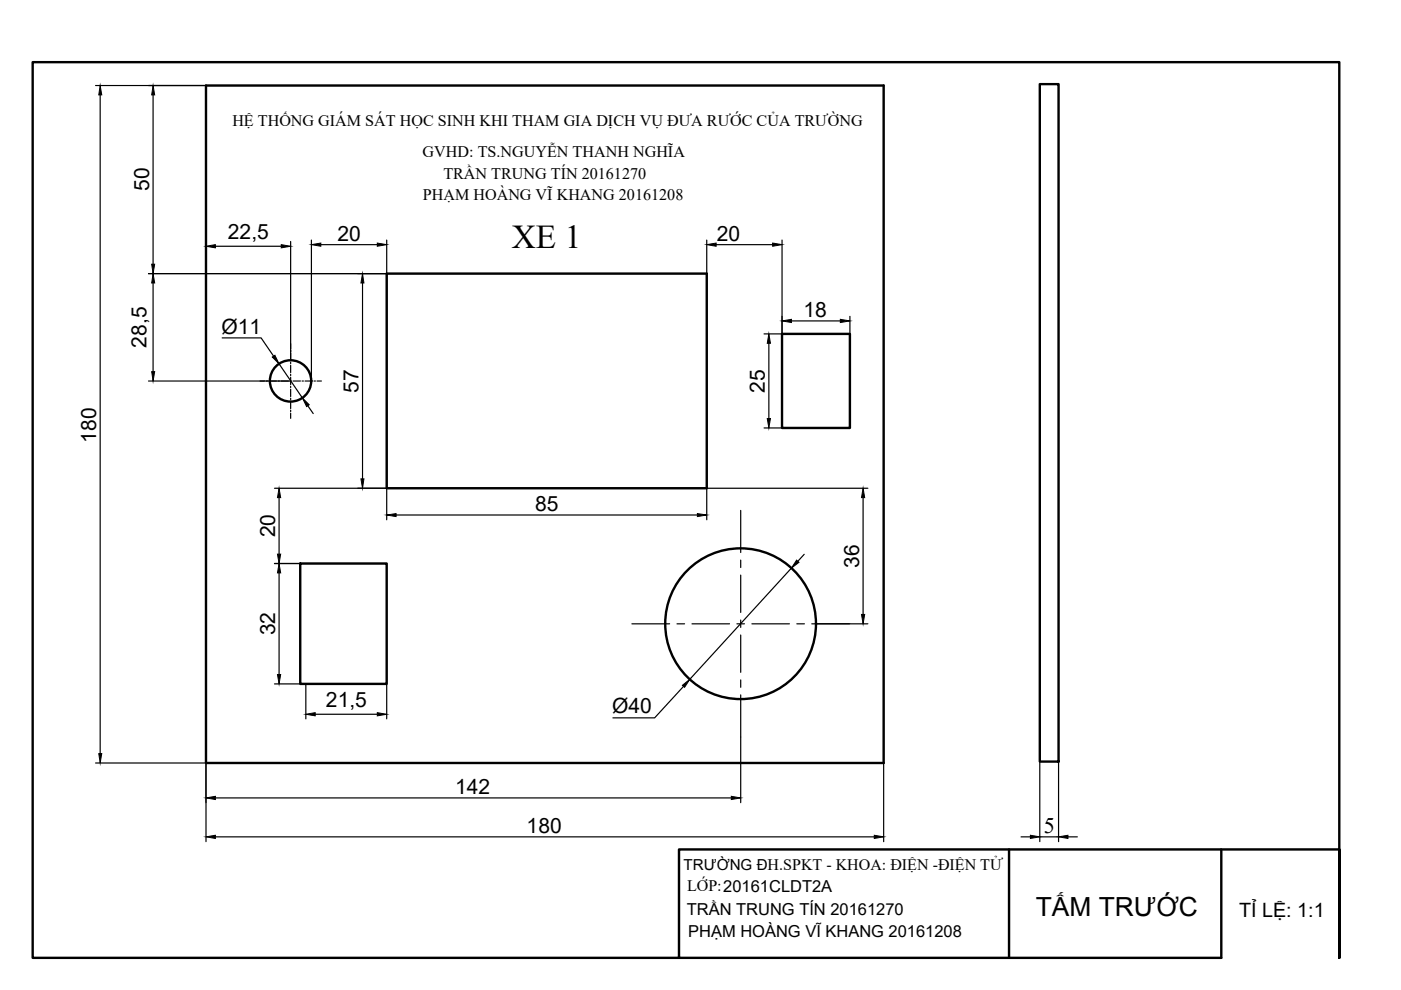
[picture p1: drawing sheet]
<svg xmlns="http://www.w3.org/2000/svg" width="297mm" height="210mm" viewBox="0 0 297 210" stroke-linecap="round" stroke-linejoin="round" font-family="sans-serif">
<!-- layer: BOL -->
<g fill="none" stroke="#000" stroke-width=".51">
<path d="M43.7 18.1h143.7v143.7h-143.7zM220.5 17.8h3.9v143.7h-3.9zM82 58h67.8v45.5h-67.8zM165.8 70.8h14.4v19.9h-14.4zM63.7 119.5h18.3v25.5h-18.3z"/>
<circle cx="61.6" cy="80.8" r="4.4"/>
<circle cx="157" cy="132.2" r="16"/>
</g>
<!-- layer: TXT -->
<g fill="none" stroke="#000" stroke-width=".25">
<path d="M20.3 18.1h23.4v35.1M21.2 20.1v139.7M32.5 20.1v35.9M31.5 58h50.5M45.7 52.2h13.9M61.6 51.2v25.2M66 50.9v29.9M68 51.9h12M82 50.9v59.3M149.8 50.9v7.1M151.8 51.9h12M165.8 50.9v19.9h-3.8"/>
<path d="M32.5 60v18.8M47.1 71.6h8.3l2.6 3.9M59.2 77.1l4.9 7.3M76.9 60v41.5M163 72.8v15.9M167.8 68h10.4M180.2 67.1v3.7M31.5 80.8h30.1M65.3 86l1.1 1.7M162 90.7h3.8M58.2 119.5h23.8M58.2 103.5h23.8"/>
<path d="M59.2 105.5v12M84 109.2h63.9M170.5 117.5l-1.4 1.5M183 105.5v24.8M184 103.5h-34.2v6.7M59.2 121.5v21.5M167.8 120.5l-21.6 23.5M173 132.3h11M58.2 145h5.5M64.8 145v7.4M66.8 151.4h13.2M82 145v7.4"/>
<path d="M144.9 145.5l-6.1 6.7h-8.9M157 156.3v13.9M20.3 161.8h23.4v16.6M45.7 177.4h139.7M45.7 169.2h109.4M187.4 161.8v16.6M216.5 177.4h2M220.5 177.4h3.9M220.5 161.5v16.9M224.4 161.5v16.9M226.4 177.4h2"/>
</g>
<g fill="#000" stroke="#000" stroke-width=".21">
<path d="M21.2 18.1l.4 2h-.7zM32.5 18.1l.3 2h-.6zM32.2 56h.6l-.3 2zM43.7 52.2l2-.3v.6zM59.6 51.9l2 .3-2 .3zM66 51.9l2-.4v.7zM80 51.5l2 .4-2 .3zM149.8 51.9l2-.4v.7zM163.8 51.5l2 .4-2 .3zM32.5 58l.3 2h-.6zM32.2 78.8h.6l-.3 2zM57.7 75.7l.6-.4 .9 1.8z"/>
<path d="M76.9 58l.3 2h-.7zM163 70.8l.4 2h-.7zM165.8 68l2-.3v.7zM178.2 67.7l2 .3-2 .4zM64.1 84.4l1.5 1.4-.6 .4zM162.7 88.7h.7l-.4 2zM59.2 103.5l.3 2h-.7zM58.8 117.5h.7l-.3 2zM76.5 101.5h.7l-.3 2zM82 109.2l2-.3v.6zM147.9 108.9l1.9 .3-1.9 .3zM168.9 118.8l.5 .4-1.6 1.3z"/>
<path d="M183 103.5l.3 2h-.6zM59.2 119.5l.3 2h-.7zM182.7 130.3h.6l-.3 2zM20.9 159.8h.7l-.4 2zM58.8 143h.7l-.3 2zM64.8 151.4l2-.3v.7zM80 151.1l2 .3-2 .4zM144.7 145.3l1.5-1.3-1.1 1.7zM43.7 177.4l2-.3v.7zM43.7 169.2l2-.4v.7zM155.1 168.8l1.9 .4-1.9 .3zM185.4 177.1l2 .3-2 .4z"/>
<path d="M218.5 177.1l2 .3-2 .4zM224.4 177.4l2-.3v.7z"/>
</g>
<!-- layer: CEN -->
<g fill="none" stroke="#000" stroke-width=".25">
<path d="M61.6 72.9v1M61.6 74.3v.3M61.6 74.9v1.6M61.6 76.8v.3M61.6 77.4v1.6M61.6 79.3v.3M61.6 80v1.5M55.1 80.8h1M56.4 80.8h.3M57.1 80.8h1.5M59 80.8h.3M59.6 80.8h1.6"/>
<path d="M61.5 80.8h.3M61.6 81.9v.3M61.6 82.5v1.6M61.6 84.4v.3M61.6 85.1v1.5M61.6 87v.3M61.6 87.6v1.1M62.1 80.8h1.6M64 80.8h.3M64.7 80.8h1.5M66.6 80.8h.3M67.2 80.8h.9"/>
<path d="M157 108.2v9M157 118.8v1.5M134 132.3h8M143.5 132.3h1.6M146.7 132.3h8M156.2 132.3h1.6M157 121.9v8M157 131.5v1.5M157 134.6v8M159.4 132.3h8M168.9 132.3h1.6M172.1 132.3h8"/>
<path d="M157 144.2v1.5M157 147.3v9"/>
</g>
<!-- layer: BOX -->
<path d="M213.9 180.1v23M258.9 180.1v23h-252v-189.9h277.1v189.9v-23h-140v23" fill="none" stroke="#000" stroke-width=".51"/>
<text font-size="7.1" x="108.5" y="52.7">XE 1</text>
<text font-size="5.6" x="219.6" y="194.1">TẤM TRƯỚC</text>
<text font-size="4.7" x="221.3" y="176.6">5</text>
<g font-size="4.5">
<text x="31.6" y="40.5" transform="rotate(-90 31.6 40.5)">50</text>
<text x="48.3" y="50.8">22,5</text>
<text x="71.6" y="51">20</text>
<text x="152" y="51">20</text>
<text x="46.9" y="70.7">Ø11</text>
<text x="170.4" y="67.2">18</text>
<text x="31.1" y="73.7" transform="rotate(-90 31.1 73.7)">28,5</text>
<text x="76" y="83.2" transform="rotate(-90 76 83.2)">57</text>
<text x="162.2" y="83.2" transform="rotate(-90 162.2 83.2)">25</text>
<text x="20.4" y="93.8" transform="rotate(-90 20.4 93.8)">180</text>
<text x="58.3" y="113.9" transform="rotate(-90 58.3 113.9)">20</text>
<text x="113.4" y="108.3">85</text>
<text x="182.1" y="120.4" transform="rotate(-90 182.1 120.4)">36</text>
<text x="58.3" y="134.7" transform="rotate(-90 58.3 134.7)">32</text>
<text x="69.1" y="150">21,5</text>
<text x="129.8" y="151.3">Ø40</text>
<text x="96.5" y="168.4">142</text>
<text x="111.7" y="176.6">180</text>
</g>
<text font-size="4.2" x="262.7" y="194.5">TỈ LỆ: 1:1</text>
<g font-size="3.5">
<text x="145.6" y="193.9">TRẦN TRUNG TÍN 20161270</text>
<text x="145.9" y="198.7">PHẠM HOÀNG VĨ KHANG 20161208</text>
</g>
<g font-size="3.4">
<text x="49.3" y="26.8">HỆ THỐNG GIÁM SÁT HỌC SINH KHI THAM GIA DỊCH VỤ ĐƯA RƯỚC CỦA TRƯỜNG</text>
<text x="89.6" y="33.4">GVHD: TS.NGUYỄN THANH NGHĨA</text>
<text x="94" y="37.9">TRẦN TRUNG TÍN 20161270</text>
<text x="89.6" y="42.5">PHẠM HOÀNG VĨ KHANG 20161208</text>
<text x="145.7" y="188.9">LỚP:20161CLDT2A</text>
</g>
<text font-size="3.2" x="144.9" y="184.4">TRƯỜNG ĐH.SPKT - KHOA: ĐIỆN -ĐIỆN TỬ</text>
</svg>
